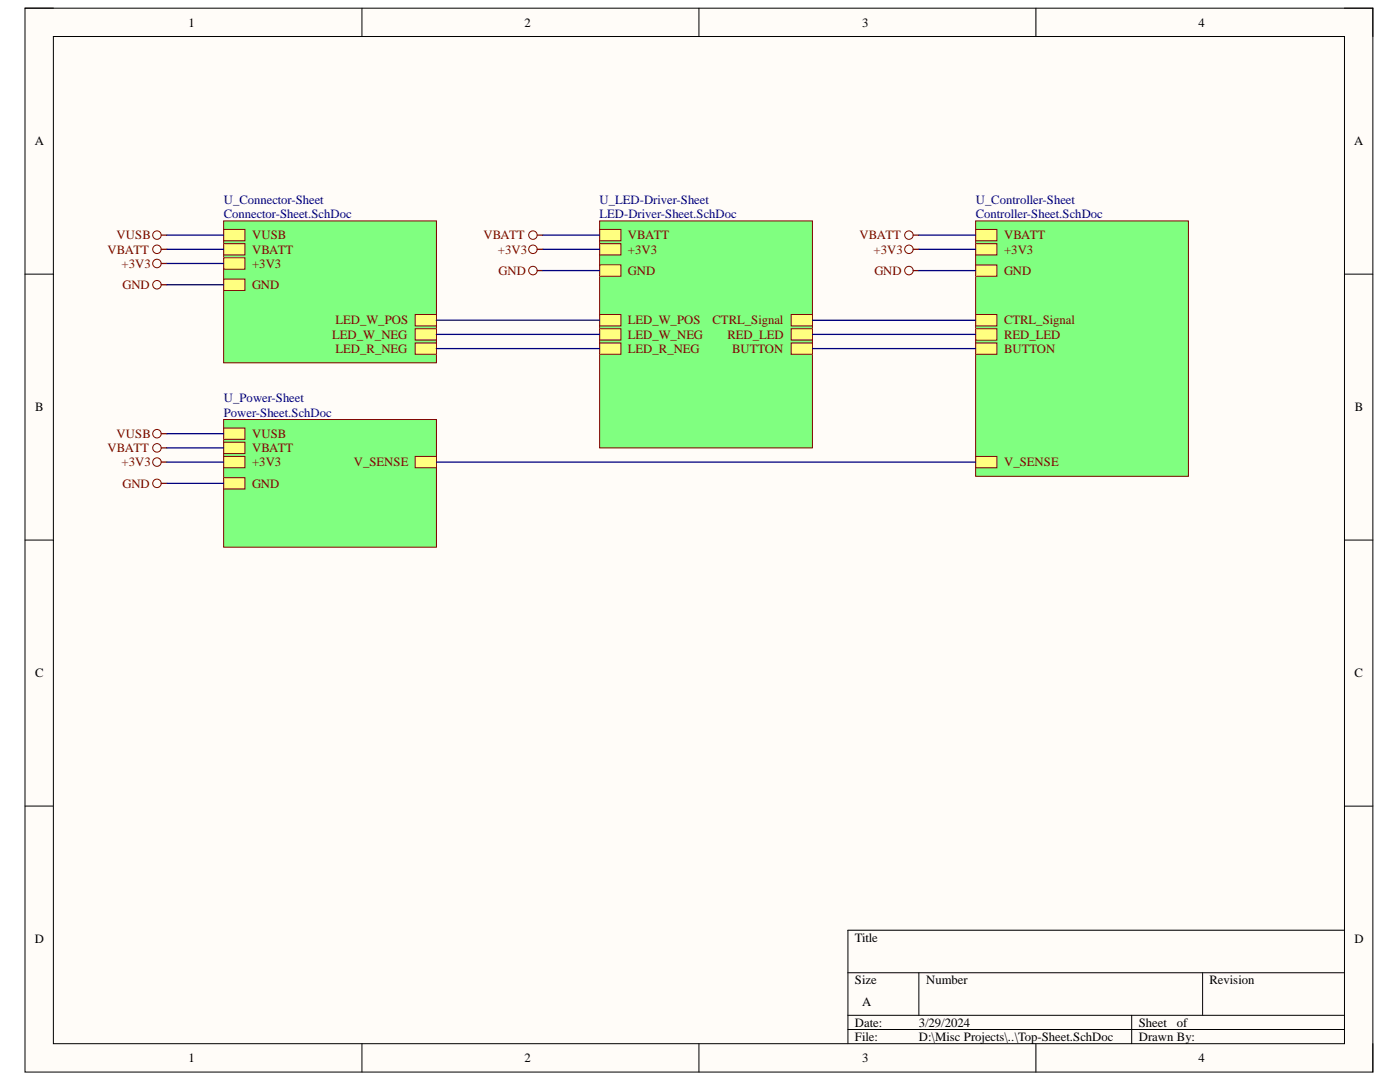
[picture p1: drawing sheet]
<svg xmlns="http://www.w3.org/2000/svg" width="279mm" height="216mm" viewBox="0 0 279 216" stroke-linecap="round" stroke-linejoin="round" font-family="sans-serif">
<path d="M5 1.6h269v212.3h-269z" fill-rule="evenodd" fill="#fffcf8"/>
<path d="M5 1.6h269v212.3h-269z" fill="none" stroke="#000" stroke-width=".2"/>
<path d="M10.7 7.3h257.6v201h-257.6z" fill-rule="evenodd" fill="#fffcf8"/>
<g fill="none" stroke="#000" stroke-width=".2">
<path d="M5 1.6h5.7M10.7 7.3h257.6v201h-257.6zM72.2 1.6v5.7M139.5 1.6v5.7M206.7 1.6v5.7M268.3 1.6h5.7v5.7M5 54.7h5.7M268.3 54.7h5.7M5 107.8h5.7M268.3 107.8h5.7M5 160.8h5.7M268.3 160.9h5.7"/>
<path d="M169.2 194.1h99.1M183.4 194.1v8.5M240 194.1v8.5M268.3 185.6h-99.1v22.7M72.2 208.3v5.6M139.5 208.3v5.6M169.2 202.6h99.1M169.2 205.4h99.1M206.7 208.3v5.6M225.9 202.6v5.7M274 208.3v5.6"/>
</g>
<path d="M44.6 44.1h42.5v28.3h-42.5z" fill-rule="evenodd" fill="#80ff80"/>
<path d="M44.6 44.1h42.5v28.3h-42.5z" fill="none" stroke="#800000" stroke-width=".2"/>
<path d="M44.6 45.8h4.3v2.2h-4.3z" fill-rule="evenodd" fill="#ffff80"/>
<path d="M44.6 45.8h4.3v2.2h-4.3z" fill="none" stroke="#800000" stroke-width=".2"/>
<path d="M82.9 62.8h4.2v2.2h-4.2z" fill-rule="evenodd" fill="#ffff80"/>
<path d="M82.9 62.8h4.2v2.2h-4.2z" fill="none" stroke="#800000" stroke-width=".2"/>
<path d="M82.9 65.6h4.2v2.3h-4.2z" fill-rule="evenodd" fill="#ffff80"/>
<path d="M82.9 65.6h4.2v2.3h-4.2z" fill="none" stroke="#800000" stroke-width=".2"/>
<path d="M82.9 68.4h4.2v2.3h-4.2z" fill-rule="evenodd" fill="#ffff80"/>
<path d="M82.9 68.4h4.2v2.3h-4.2z" fill="none" stroke="#800000" stroke-width=".2"/>
<path d="M44.6 55.7h4.3v2.3h-4.3z" fill-rule="evenodd" fill="#ffff80"/>
<path d="M44.6 55.7h4.3v2.3h-4.3z" fill="none" stroke="#800000" stroke-width=".2"/>
<path d="M44.6 51.4h4.3v2.3h-4.3z" fill-rule="evenodd" fill="#ffff80"/>
<path d="M44.6 51.4h4.3v2.3h-4.3z" fill="none" stroke="#800000" stroke-width=".2"/>
<path d="M44.6 48.6h4.3v2.3h-4.3z" fill-rule="evenodd" fill="#ffff80"/>
<path d="M44.6 48.6h4.3v2.3h-4.3z" fill="none" stroke="#800000" stroke-width=".2"/>
<path d="M194.7 44.1h42.5v50.9h-42.5z" fill-rule="evenodd" fill="#80ff80"/>
<path d="M194.7 44.1h42.5v50.9h-42.5z" fill="none" stroke="#800000" stroke-width=".2"/>
<path d="M194.7 52.9h4.2v2.2h-4.2z" fill-rule="evenodd" fill="#ffff80"/>
<path d="M194.7 52.9h4.2v2.2h-4.2z" fill="none" stroke="#800000" stroke-width=".2"/>
<path d="M194.7 48.6h4.2v2.3h-4.2z" fill-rule="evenodd" fill="#ffff80"/>
<path d="M194.7 48.6h4.2v2.3h-4.2z" fill="none" stroke="#800000" stroke-width=".2"/>
<path d="M194.7 65.6h4.2v2.3h-4.2z" fill-rule="evenodd" fill="#ffff80"/>
<path d="M194.7 65.6h4.2v2.3h-4.2z" fill="none" stroke="#800000" stroke-width=".2"/>
<path d="M194.7 62.8h4.2v2.2h-4.2z" fill-rule="evenodd" fill="#ffff80"/>
<path d="M194.7 62.8h4.2v2.2h-4.2z" fill="none" stroke="#800000" stroke-width=".2"/>
<path d="M194.7 68.4h4.2v2.3h-4.2z" fill-rule="evenodd" fill="#ffff80"/>
<path d="M194.7 68.4h4.2v2.3h-4.2z" fill="none" stroke="#800000" stroke-width=".2"/>
<path d="M194.7 45.8h4.2v2.2h-4.2z" fill-rule="evenodd" fill="#ffff80"/>
<path d="M194.7 45.8h4.2v2.2h-4.2z" fill="none" stroke="#800000" stroke-width=".2"/>
<path d="M194.7 91.1h4.2v2.2h-4.2z" fill-rule="evenodd" fill="#ffff80"/>
<path d="M194.7 91.1h4.2v2.2h-4.2z" fill="none" stroke="#800000" stroke-width=".2"/>
<path d="M119.7 44.1h42.4v45.3h-42.4z" fill-rule="evenodd" fill="#80ff80"/>
<path d="M119.7 44.1h42.4v45.3h-42.4z" fill="none" stroke="#800000" stroke-width=".2"/>
<path d="M119.7 52.9h4.2v2.2h-4.2z" fill-rule="evenodd" fill="#ffff80"/>
<path d="M119.7 52.9h4.2v2.2h-4.2z" fill="none" stroke="#800000" stroke-width=".2"/>
<path d="M119.7 48.6h4.2v2.3h-4.2z" fill-rule="evenodd" fill="#ffff80"/>
<path d="M119.7 48.6h4.2v2.3h-4.2z" fill="none" stroke="#800000" stroke-width=".2"/>
<path d="M157.9 65.6h4.2v2.3h-4.2z" fill-rule="evenodd" fill="#ffff80"/>
<path d="M157.9 65.6h4.2v2.3h-4.2z" fill="none" stroke="#800000" stroke-width=".2"/>
<path d="M157.9 62.8h4.2v2.2h-4.2z" fill-rule="evenodd" fill="#ffff80"/>
<path d="M157.9 62.8h4.2v2.2h-4.2z" fill="none" stroke="#800000" stroke-width=".2"/>
<path d="M157.9 68.4h4.2v2.3h-4.2z" fill-rule="evenodd" fill="#ffff80"/>
<path d="M157.9 68.4h4.2v2.3h-4.2z" fill="none" stroke="#800000" stroke-width=".2"/>
<path d="M119.7 45.8h4.2v2.2h-4.2z" fill-rule="evenodd" fill="#ffff80"/>
<path d="M119.7 45.8h4.2v2.2h-4.2z" fill="none" stroke="#800000" stroke-width=".2"/>
<path d="M119.7 62.8h4.2v2.2h-4.2z" fill-rule="evenodd" fill="#ffff80"/>
<path d="M119.7 62.8h4.2v2.2h-4.2z" fill="none" stroke="#800000" stroke-width=".2"/>
<path d="M119.7 65.6h4.2v2.3h-4.2z" fill-rule="evenodd" fill="#ffff80"/>
<path d="M119.7 65.6h4.2v2.3h-4.2z" fill="none" stroke="#800000" stroke-width=".2"/>
<path d="M119.7 68.4h4.2v2.3h-4.2z" fill-rule="evenodd" fill="#ffff80"/>
<path d="M119.7 68.4h4.2v2.3h-4.2z" fill="none" stroke="#800000" stroke-width=".2"/>
<path d="M44.6 83.7h42.5v25.5h-42.5z" fill-rule="evenodd" fill="#80ff80"/>
<path d="M44.6 83.7h42.5v25.5h-42.5z" fill="none" stroke="#800000" stroke-width=".2"/>
<path d="M44.6 95.3h4.3v2.3h-4.3z" fill-rule="evenodd" fill="#ffff80"/>
<path d="M44.6 95.3h4.3v2.3h-4.3z" fill="none" stroke="#800000" stroke-width=".2"/>
<path d="M44.6 91.1h4.3v2.2h-4.3z" fill-rule="evenodd" fill="#ffff80"/>
<path d="M44.6 91.1h4.3v2.2h-4.3z" fill="none" stroke="#800000" stroke-width=".2"/>
<path d="M44.6 85.4h4.3v2.3h-4.3z" fill-rule="evenodd" fill="#ffff80"/>
<path d="M44.6 85.4h4.3v2.3h-4.3z" fill="none" stroke="#800000" stroke-width=".2"/>
<path d="M44.6 88.2h4.3v2.3h-4.3z" fill-rule="evenodd" fill="#ffff80"/>
<path d="M44.6 88.2h4.3v2.3h-4.3z" fill="none" stroke="#800000" stroke-width=".2"/>
<path d="M82.9 91.1h4.2v2.2h-4.2z" fill-rule="evenodd" fill="#ffff80"/>
<g fill="none" stroke="#800000" stroke-width=".2">
<path d="M82.9 91.1h4.2v2.2h-4.2z"/>
<circle cx="31.3" cy="52.6" r=".85"/>
<circle cx="31.3" cy="46.9" r=".85"/>
<circle cx="31.3" cy="49.7" r=".85"/>
<circle cx="31.3" cy="56.8" r=".85"/>
<circle cx="106.4" cy="46.9" r=".85"/>
<circle cx="106.4" cy="49.7" r=".85"/>
<circle cx="106.4" cy="54" r=".85"/>
<circle cx="181.4" cy="46.9" r=".85"/>
<circle cx="181.4" cy="49.7" r=".85"/>
<circle cx="181.4" cy="54" r=".85"/>
<circle cx="31.3" cy="96.4" r=".85"/>
<circle cx="31.3" cy="86.5" r=".85"/>
<circle cx="31.3" cy="92.2" r=".85"/>
<circle cx="31.3" cy="89.4" r=".85"/>
</g>
<g fill="none" stroke="#000080" stroke-width=".25">
<path d="M33.3 46.9h11.3M33.3 49.7h11.3M33.3 52.6h11.3M33.3 56.8h11.3M108.3 46.9h11.4M108.3 49.7h11.4M108.3 54h11.4M183.4 46.9h11.3M183.4 49.7h11.3M183.4 54h11.3M87.1 69.6h32.6M87.1 66.7h32.6"/>
<path d="M87.1 63.9h32.6M162.1 69.6h32.6M162.1 66.7h32.6M162.1 63.9h32.6M33.3 92.2h11.3M33.3 86.5h11.3M33.3 89.4h11.3M33.3 96.5h11.3M87.1 92.2h107.6"/>
</g>
<g fill="none" stroke="#800000" stroke-width=".25">
<path d="M32.2 46.9h1.1M32.2 49.7h1.1M32.2 52.6h1.1M32.2 56.8h1.1M107.2 46.9h1.1M107.2 49.7h1.1M107.2 54h1.1M182.2 46.9h1.2M182.2 49.7h1.2M182.2 54h1.2M32.2 86.5h1.1M32.2 89.4h1.1"/>
<path d="M32.2 92.2h1.1M32.2 96.5h1.1"/>
</g>
<g font-size="2.5">
<text x="37.6" y="5.3">1</text>
<text x="104.7" y="5.3">2</text>
<text x="172.1" y="5.3">3</text>
<text x="239.2" y="5.3">4</text>
<text x="6.9" y="29">A</text>
<text x="270.2" y="29">A</text>
<text x="7" y="82.1">B</text>
<text x="270.4" y="82.1">B</text>
<text x="7" y="135.1">C</text>
<text x="270.3" y="135.1">C</text>
<text x="6.9" y="188.2">D</text>
<text x="170.6" y="187.9">Title</text>
<text x="270.3" y="188.2">D</text>
<text x="170.6" y="196.3">Size</text>
<text x="184.8" y="196.3">Number</text>
<text x="241.4" y="196.3">Revision</text>
<text x="172.1" y="200.6">A</text>
<text x="170.6" y="204.9">Date:</text>
<text x="170.6" y="207.7">File:</text>
<text x="183.4" y="204.9">3/29/2024</text>
<text x="183.4" y="207.7">D:\Misc Projects\..\Top-Sheet.SchDoc</text>
<text x="227.3" y="204.9">Sheet</text>
<text x="227.3" y="207.7">Drawn By:</text>
<text x="234.9" y="204.9">of</text>
<text x="37.6" y="212">1</text>
<text x="104.7" y="212">2</text>
<text x="172.1" y="212">3</text>
<text x="239.2" y="212">4</text>
</g>
<g font-size="2.5" fill="#000080">
<text x="44.6" y="40.7">U_Connector-Sheet</text>
<text x="119.6" y="40.7">U_LED-Driver-Sheet</text>
<text x="194.7" y="40.7">U_Controller-Sheet</text>
<text x="44.6" y="43.5">Connector-Sheet.SchDoc</text>
<text x="119.6" y="43.5">LED-Driver-Sheet.SchDoc</text>
<text x="194.7" y="43.5">Controller-Sheet.SchDoc</text>
<text x="44.6" y="80.3">U_Power-Sheet</text>
<text x="44.6" y="83.2">Power-Sheet.SchDoc</text>
</g>
<g font-size="2.5" fill="#800000">
<text x="23.3" y="47.7">VUSB</text>
<text x="50.3" y="47.7">VUSB</text>
<text x="96.5" y="47.7">VBATT</text>
<text x="125.3" y="47.7">VBATT</text>
<text x="171.6" y="47.7">VBATT</text>
<text x="200.4" y="47.7">VBATT</text>
<text x="21.5" y="50.6">VBATT</text>
<text x="24.3" y="53.4">+3V3</text>
<text x="50.3" y="53.4">+3V3</text>
<text x="50.3" y="50.6">VBATT</text>
<text x="99.3" y="50.6">+3V3</text>
<text x="125.3" y="50.6">+3V3</text>
<text x="174.3" y="50.6">+3V3</text>
<text x="200.4" y="50.6">+3V3</text>
<text x="24.4" y="57.6">GND</text>
<text x="50.3" y="57.6">GND</text>
<text x="99.5" y="54.8">GND</text>
<text x="125.3" y="54.8">GND</text>
<text x="174.5" y="54.8">GND</text>
<text x="200.4" y="54.8">GND</text>
<text x="67" y="64.7">LED_W_POS</text>
<text x="125.3" y="64.7">LED_W_POS</text>
<text x="142.2" y="64.7">CTRL_Signal</text>
<text x="200.4" y="64.7">CTRL_Signal</text>
<text x="66.3" y="67.6">LED_W_NEG</text>
<text x="67" y="70.4">LED_R_NEG</text>
<text x="125.3" y="67.6">LED_W_NEG</text>
<text x="125.3" y="70.4">LED_R_NEG</text>
<text x="145.2" y="67.6">RED_LED</text>
<text x="146.1" y="70.4">BUTTON</text>
<text x="200.4" y="67.6">RED_LED</text>
<text x="200.4" y="70.4">BUTTON</text>
<text x="23.3" y="87.4">VUSB</text>
<text x="50.3" y="87.4">VUSB</text>
<text x="21.5" y="90.3">VBATT</text>
<text x="24.3" y="93.1">+3V3</text>
<text x="50.3" y="93.1">+3V3</text>
<text x="50.3" y="90.3">VBATT</text>
<text x="70.6" y="93.1">V_SENSE</text>
<text x="200.4" y="93.1">V_SENSE</text>
<text x="24.4" y="97.3">GND</text>
<text x="50.3" y="97.3">GND</text>
</g>
</svg>
